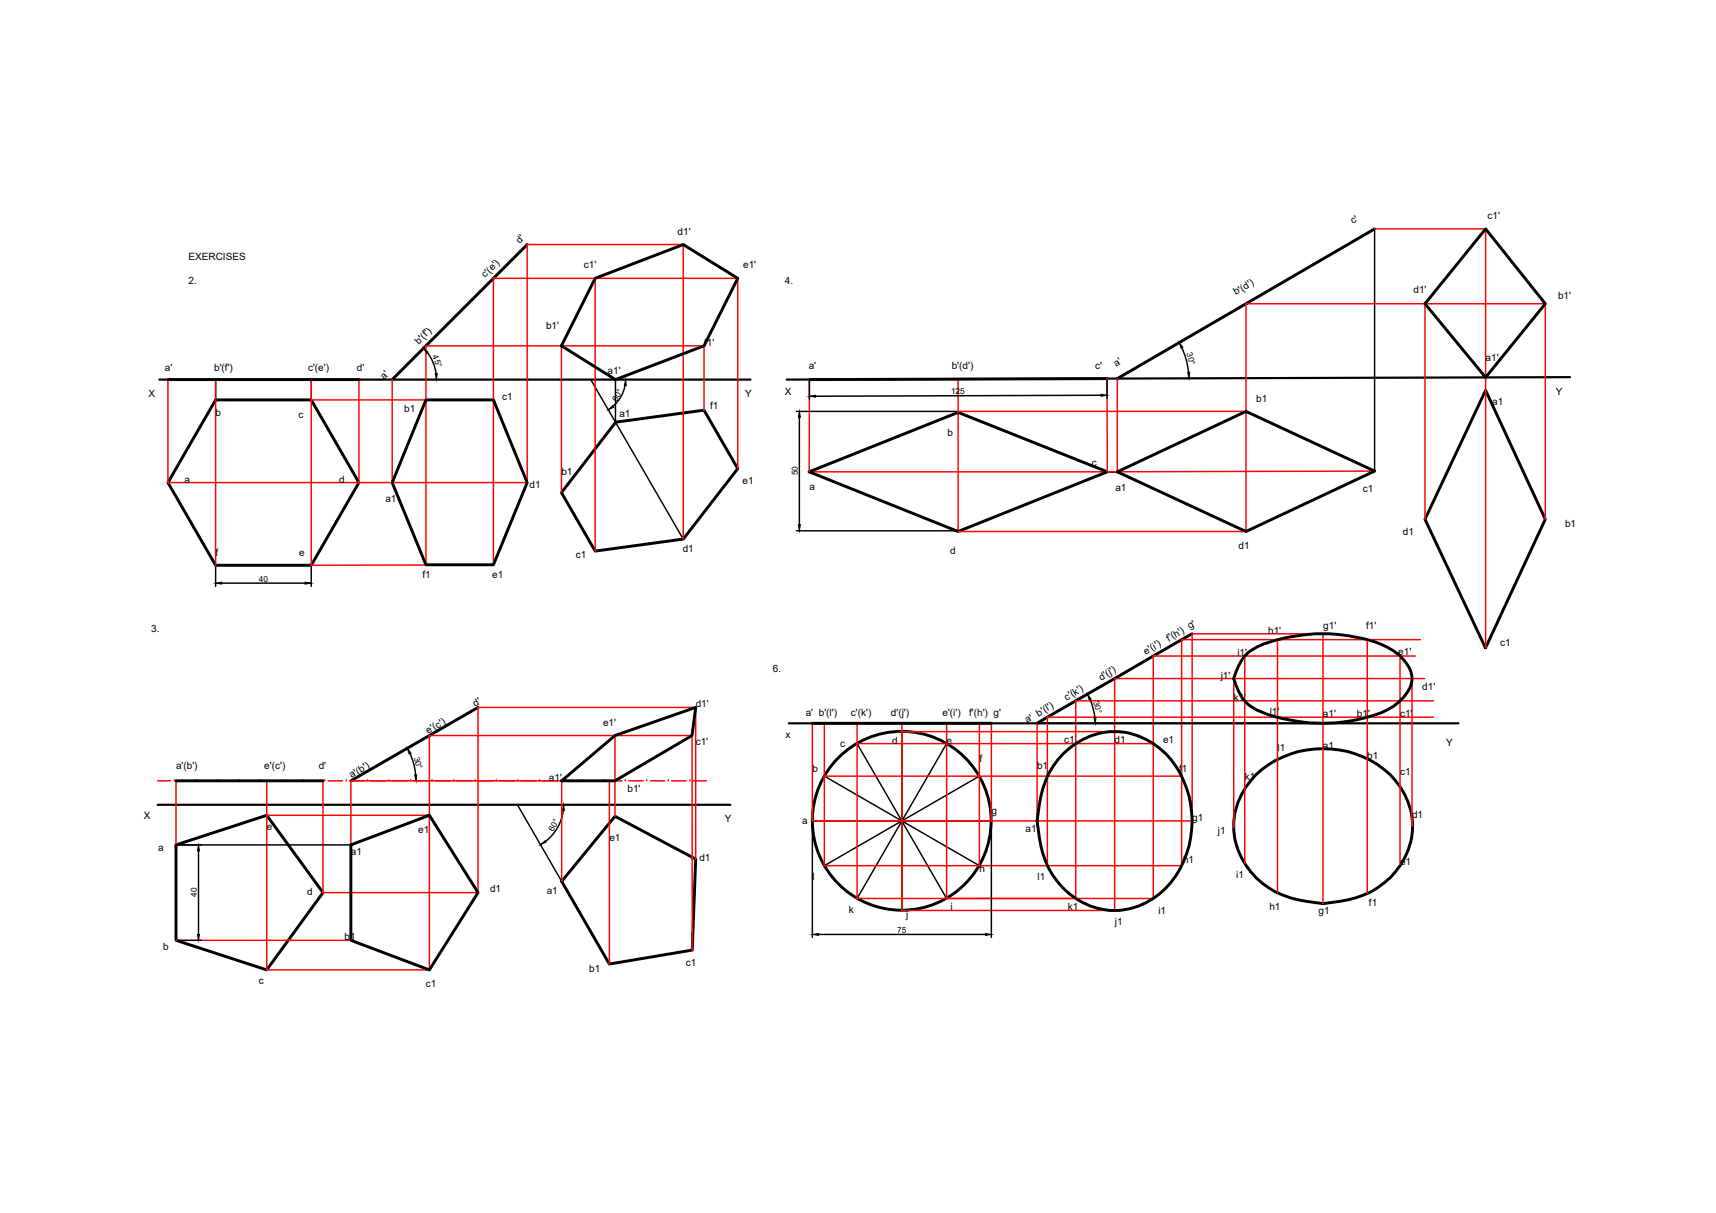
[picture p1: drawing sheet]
<svg xmlns="http://www.w3.org/2000/svg" width="297mm" height="210mm" viewBox="0 0 297 210" stroke-linecap="round" stroke-linejoin="round" font-family="sans-serif">
<!-- layer: Thick Line -->
<path d="M27.6 65.7h102.3M271.8 65.3l-135.6 .4M27.3 139.3h99.1M136.6 125.2h115.9" fill="none" stroke="#000" stroke-width=".38"/>
<g fill="none" stroke="#000" stroke-width=".51">
<path d="M237.9 39.6l-44.5 25.9M257.2 39.6l10.3 13-10.3 12.7-10.5-12.7zM91.3 42.3l-23.4 23.4M103 48.2l15.3-5.9 9.4 5.9-5.8 11.6-15.4 5.9-9.3-5.9zM29.1 65.7h33M37.3 69.2h16.6l8.2 14.3-8.2 14.3h-16.6l-8.2-14.3zM73.7 69.2h11.7l5.9 14.3-5.9 14.2h-11.7l-5.8-14.2zM106.6 73.1l15.3-2.1 5.8 10.1-9.4 12.2-15.3 2.1-5.8-10.2zM191.6 65.5l-51.5 .2M257.2 67.5l10.3 22.4-10.4 22.2-10.4-22.2zM140.1 81.6l25.7-10.2 25.9 10.2-25.9 10.4zM193.4 81.6l22.3-10.4 22.2 10.3-22.2 10.5z"/>
<path d="M206.4 109.7l-26.9 15.5M215.7 113.3a10.6 10.6 0 0 1 5.2-2.5 29 29 0 0 1 18.3 .7 8 8 0 0 1 5.2 5.4 4.9 4.9 0 0 1-1.8 4.1 12.4 12.4 0 0 1-6.7 3.3 29.1 29.1 0 0 1-18.4-1.5 6.9 6.9 0 0 1-3.6-4.2l-.3-1.2a10.5 10.5 0 0 1 2.1-4.1zM30.5 135.1h25.4M82.7 122.4l-22 12.7M97.2 135.1l9.3-7.8 13.9-4.9-.6 4.9-13.3 7.8zM140.6 125.2h31M184 130.5a12.3 12.3 0 0 1 18.8 1 17.2 17.2 0 0 1-1 22.2 12.2 12.2 0 0 1-18.7-1.1 15.5 15.5 0 0 1-3.2-7.7l-.4-2.8a23.8 23.8 0 0 1 2-8.2l1.6-2.4zM217.4 134.1a17.3 17.3 0 0 1 23.3 0 12.2 12.2 0 0 1-1.1 18.7 15.5 15.5 0 0 1-7.8 3.2l-2.8 .4a23.8 23.8 0 0 1-8.2-2 12.8 12.8 0 0 1-7.1-13.6 13.5 13.5 0 0 1 3.7-6.7zM30.5 146.2l15.7-5.1 9.7 13.4-9.7 13.3-15.7-5.1zM60.7 146.2l13.6-5.1 8.4 13.4-8.4 13.3-13.6-5.1zM106.5 141.3l13.9 7.4-.6 15.7-14.3 2.4-8.3-14.3z"/>
<circle cx="156.1" cy="142" r="15.5"/>
</g>
<g fill="none" stroke="#f00" stroke-width=".25">
<path d="M237.9 39.6h19.3v72.5M97.2 59.8h24.7v11.2M97.2 59.8h-23.5v38M97.2 59.8v25.4M103 48.2h24.7v32.9M246.7 52.6h20.8v37.3M29.1 65.7v17.8h62.2v-41.2h27v51M37.3 65.7v32.1M53.9 65.7v32.1l31.5-.1M53.9 69.2h31.5M62.1 65.7v17.8M67.9 65.7v17.8"/>
<path d="M140.1 65.7v15.9h51.6M165.8 71.2h49.9v-18.6h31v37.3M165.8 65.6v26.4h49.9v-20.8M191.6 65.5l.1 16.1M193.4 65.5v16.1M103 95.4v-47.2h-17.6v49.6M237.9 81.5l-46.2 .1M213.6 117.4v25.8M215.5 113.5v35.9M221.1 110.7v43.8M236.7 110.7v43.8M242.3 113.5v36.1"/>
<path d="M244.4 117.4v25.5M245.1 113.5h-45.5v15.2h-13.4v26.8h-37.8v-30.3M245.9 110.7h-41.4v23.6h-23.2v15.5h-38.6v-24.6M246.6 117.4h-53.7v9.2h-37.1M27.3 135.1h2.2M30.2 135.1h.1M30.5 135.1v11.1M30.8 135.1h2.5M33.9 135.1h.1M34.5 135.1h2.5M37.6 135.1h.1M38.2 135.1h2.5"/>
<path d="M41.3 135.1h.1M41.9 135.1h2.5M45 135.1h.1M45.7 135.1h2.5M46.2 135.1v32.7h28.1v-26.7M48.8 135.1h.1M49.4 135.1h2.4M52.5 135.1h.1M53.1 135.1h2.5M55.9 135.1v19.4h26.8v-32.1h37.7v26.3M56.2 135.1h.1M56.8 135.1h2.5"/>
<path d="M59.9 135.1h.1M60.5 135.1h2.5M63.6 135.1h.1M64.2 135.1h2.5M67.3 135.1h.1M68 135.1h2.4M71.1 135.1h.1M71.7 135.1h2.5M74.8 135.1h.1M75.4 135.1h2.5M78.5 135.1h.1M79.1 135.1h2.5"/>
<path d="M82.2 135.1h.1M82.8 135.1h2.5M85.9 135.1h.1M86.6 135.1h2.4M89.6 135.1h.1M90.3 135.1h2.4M93.4 135.1h.1M94 135.1h2.5M97.1 135.1h.1M97.7 135.1h2.5M100.8 135.1h.1M101.4 135.1h2.5"/>
<path d="M104.5 135.1h.1M105.1 135.1h2.5M105.5 135.1v31.7M106.5 127.3h13.3v37.1M108.2 135.1h.1M108.9 135.1h2.4M112 135.1h.1M112.6 135.1h2.4M115.7 135.1h.1M116.3 135.1h2.5M119.4 135.1h.1M120 135.1h2.3"/>
<path d="M140.6 125.2v16.9h38.9v-16.9M156.1 125.2v32.4h36.8v-31M163.9 125.2v30.3h35.7v-26.8M169.5 125.2v24.6M171.6 125.2v16.9M204.5 134.3v15.5h-23.2M248.2 124.1h-66.9v10.2h-38.6M248.2 121.3h-62v7.4h-37.8M46.2 141.1h28.1v-13.8h32.2v14M60.7 146.2v-11.1h36.5v17.4M179.5 142.1h26.9v-32.4h22.6v46.7M30.5 162.7h30.2"/>
</g>
<g fill="none" stroke="#000" stroke-width=".25">
<path d="M237.9 39.6v41.9M37.3 65.7v3.5M53.9 65.7v3.5M74 61l1.1 2 .4 1.6M102.3 65.7l16 27.6M106.5 65.7v7.4M108.2 66.7l-.3 1.2-.6 1-1.2 1.4M137.9 71.2h27.7M138.4 72.2v18.6M140.1 65.9v3.2M190.6 68.4l-49.4 .2M191.6 65.8v3.1"/>
<path d="M204.6 60.2l.8 2.4 .3 1.8M37.3 98.1v3.4M53.9 98.1v3.4M137.9 91.8h27.7M193.4 81.6l-1.7 .1M38.4 100.9h14.4M188.7 119.9l-2.2 1.2M71 130.4l.6 1.8 .3 1.9M89.6 139.3l7.6 13.2M97.2 135.1h8.3M142.7 134.3l26.8 15.5M148.4 128.7l15.5 26.8"/>
<path d="M156.1 126.6v31M163.9 128.7l-15.5 26.8M169.5 134.3l-26.8 15.5M179.5 125.2h49.5M188.7 121l.5 1.5 .3 1.6M30.5 146.2h30.2v16.5M34.4 147.2v14.5M97.5 140.3a8 8 0 0 1-3.1 5.3M140.6 142.1h31M140.6 142.3v19.9M171.6 142.3v19.9M30.7 162.7h4.2"/>
<path d="M141.7 161.7h28.9"/>
</g>
<g fill="#000" stroke="#000" stroke-width=".17">
<path d="M73.3 60.3l.8 .6-.2 .3zM75.3 64.7l.4-.1-.1 1.1zM105.3 70.9l.8-.7 .1 .3zM108.3 65.7l.1 1h-.3zM138.4 71.2l.1 1h-.3zM140.1 68.6l1.1-.2v.3zM190.6 68.2l1 .2-1 .2zM204.1 59.3l.7 .8-.3 .2zM205.6 64.5l.3-.1-.1 1.1zM138.2 90.8h.3l-.1 1zM37.3 100.9l1.1-.2v.4zM52.8 100.7l1.1 .2-1.1 .2z"/>
<path d="M70.5 129.5l.6 .8-.3 .2zM71.8 134.1h.3l-.1 1zM188.2 120.1l.7 .9-.4 .1zM189.3 124.1h.4l-.1 1.1zM34.4 146.2l.1 1h-.3zM93.6 146.2l.7-.7 .2 .2zM97.6 139.3l.1 1h-.3zM34.2 161.7h.3l-.1 1zM140.6 161.7l1.1-.2v.4zM170.6 161.5l1 .2-1 .2z"/>
</g>
<g font-size="1.7">
<text x="117.3" y="40.6">d1'</text>
<text x="234.2" y="38.8" transform="rotate(-29 234.2 38.8)">c'</text>
<text x="257.5" y="38">c1'</text>
<text x="32.6" y="45.1">EXERCISES</text>
<text x="90" y="42.2" transform="rotate(-45 90 42.2)">d'</text>
<text x="101.1" y="46.3">c1'</text>
<text x="128.6" y="46.3">e1'</text>
<text x="32.6" y="49.2">2.</text>
<text x="84" y="48.2" transform="rotate(-45 84 48.2)">c'(e')</text>
<text x="135.9" y="49.2">4.</text>
<text x="213.9" y="51.1" transform="rotate(-30 213.9 51.1)">b'(d')</text>
<text x="244.7" y="50.6">d1'</text>
<text x="269.7" y="51.7">b1'</text>
<text x="72.5" y="59.7" transform="rotate(-45 72.5 59.7)">b'(f')</text>
<text x="94.5" y="56.9">b1'</text>
<text x="121.9" y="59.8">f1'</text>
<text x="28.6" y="64.2">a'</text>
<text x="37.1" y="64.2">b'(f')</text>
<text x="53.3" y="64.2">c'(e')</text>
<text x="61.8" y="64.2">d'</text>
<text x="66.5" y="65.7" transform="rotate(-45 66.5 65.7)">a'</text>
<text x="105.2" y="64.8">a1'</text>
<text x="140" y="63.8">a'</text>
<text x="164.7" y="63.8">b'(d')</text>
<text x="189.6" y="63.8">c'</text>
<text x="193.2" y="63.6" transform="rotate(-32 193.2 63.6)">a'</text>
<text x="257.2" y="62.4">a1'</text>
<text x="25.7" y="68.7">X</text>
<text x="70" y="71.3">b1</text>
<text x="86.9" y="69.2">c1</text>
<text x="122.9" y="70.8">f1</text>
<text x="129" y="68.7">Y</text>
<text x="135.8" y="68.4">X</text>
<text x="217.5" y="69.5">b1</text>
<text x="258.3" y="70.1">a1</text>
<text x="269.3" y="68.3">Y</text>
<text x="37.3" y="72">b</text>
<text x="51.7" y="72.4">c</text>
<text x="107.2" y="72.1">a1</text>
<text x="164" y="75.5">b</text>
<text x="31.9" y="83.5">a</text>
<text x="58.7" y="83.5">d</text>
<text x="97.2" y="82.2">b1</text>
<text x="128.6" y="83.8">e1</text>
<text x="189" y="80.6">c</text>
<text x="66.7" y="86.8">a1</text>
<text x="91.7" y="84.5">d1</text>
<text x="140.1" y="84.8">a</text>
<text x="193.1" y="85">a1</text>
<text x="235.9" y="85.1">c1</text>
<text x="118.2" y="95.5">d1</text>
<text x="164.5" y="95.9">d</text>
<text x="214.4" y="95">d1</text>
<text x="242.9" y="92.6">d1</text>
<text x="270.9" y="91.3">b1</text>
<text x="37.3" y="96.2">f</text>
<text x="51.8" y="96.2">e</text>
<text x="73.1" y="100.1">f1</text>
<text x="85.2" y="100.1">e1</text>
<text x="99.7" y="96.6">c1</text>
<text x="26.2" y="109.4">3.</text>
<text x="198.3" y="113.3" transform="rotate(-30 198.3 113.3)">e'(i')</text>
<text x="202.3" y="111" transform="rotate(-30 202.3 111)">f'(h') g'</text>
<text x="214.2" y="113.5">i1'</text>
<text x="219.5" y="109.7">h1'</text>
<text x="229.1" y="108.9">g1'</text>
<text x="236.5" y="108.9">f1'</text>
<text x="242" y="113.3">e1'</text>
<text x="259.7" y="111.8">c1</text>
<text x="133.8" y="116.3">6.</text>
<text x="190.6" y="117.8" transform="rotate(-30 190.6 117.8)">d'(j')</text>
<text x="211.3" y="117.4">j1'</text>
<text x="246.2" y="119.4">d1'</text>
<text x="82.3" y="122.3" transform="rotate(-30 82.3 122.3)">d'</text>
<text x="104.4" y="125.5">e1'</text>
<text x="120.4" y="122.4">d1'</text>
<text x="139.5" y="123.9">a' b'(l')</text>
<text x="147.3" y="123.9">c'(k')</text>
<text x="154.2" y="123.9">d'(j')</text>
<text x="163.1" y="123.9">e'(i')</text>
<text x="167.8" y="123.9">f'(h') g'</text>
<text x="177.8" y="125.2" transform="rotate(-30 177.8 125.2)">a' b'(l')</text>
<text x="184.6" y="121.3" transform="rotate(-30 184.6 121.3)">c'(k')</text>
<text x="213.6" y="121.3">k1'</text>
<text x="219.8" y="123.7">l1'</text>
<text x="229" y="124.1">a1'</text>
<text x="234.9" y="124.1">b1'</text>
<text x="242.3" y="124.1">c1'</text>
<text x="74.1" y="127" transform="rotate(-30 74.1 127)">e'(c')</text>
<text x="120.4" y="128.9">c1'</text>
<text x="136" y="127.8">x</text>
<text x="145.4" y="129.2">c</text>
<text x="154.5" y="128.7">d</text>
<text x="163.9" y="128.7">e</text>
<text x="169.5" y="131.9">f</text>
<text x="184.2" y="128.6">c1</text>
<text x="192.9" y="128.6">d1</text>
<text x="201.3" y="128.6">e1</text>
<text x="221.1" y="130">l1</text>
<text x="229" y="129.5">a1</text>
<text x="236.7" y="131.3">b1</text>
<text x="250.3" y="129.1">Y</text>
<text x="30.5" y="133.1">a'(b')</text>
<text x="45.8" y="133.1">e'(c')</text>
<text x="55.2" y="133.1">d'</text>
<text x="60.9" y="134.7" transform="rotate(-30 60.9 134.7)">a'(b')</text>
<text x="95" y="135.1">a1'</text>
<text x="108.6" y="137">b1'</text>
<text x="140.6" y="133.6">b</text>
<text x="179.5" y="133">b1</text>
<text x="204.1" y="133.5">f1</text>
<text x="215.5" y="134.9">k1</text>
<text x="242.3" y="134.1">c1</text>
<text x="24.9" y="141.7">X</text>
<text x="46.2" y="143.7">e</text>
<text x="125.5" y="142.2">Y</text>
<text x="138.9" y="142.6">a</text>
<text x="171.6" y="140.8">g</text>
<text x="177.5" y="143.9">a1</text>
<text x="206.4" y="142.1">g1</text>
<text x="244.4" y="141.6">d1</text>
<text x="27.4" y="147.3">a</text>
<text x="60.7" y="148">a1</text>
<text x="72.4" y="144.2">e1</text>
<text x="105.5" y="145.6">e1</text>
<text x="121.1" y="149">d1</text>
<text x="204.8" y="149.3">h1</text>
<text x="210.8" y="144.3">j1</text>
<text x="242.3" y="149.6">e1</text>
<text x="53.2" y="154.8">d</text>
<text x="84.8" y="154.4">d1</text>
<text x="94.6" y="154.7">a1</text>
<text x="140.6" y="152.3">l</text>
<text x="169.5" y="150.9">h</text>
<text x="179.6" y="152.3">l1</text>
<text x="214" y="152">i1</text>
<text x="146.9" y="158">k</text>
<text x="156.9" y="158.9">j</text>
<text x="164.5" y="157.6">i</text>
<text x="184.9" y="157.6">k1</text>
<text x="193" y="160">j1</text>
<text x="200.5" y="158.1">i1</text>
<text x="219.7" y="157.5">h1</text>
<text x="228.2" y="158.2">g1</text>
<text x="237" y="156.8">f1</text>
<text x="28.2" y="164.4">b</text>
<text x="59.6" y="162.7">b1</text>
<text x="118.7" y="167.1">c1</text>
<text x="44.8" y="170.3">c</text>
<text x="73.7" y="170.8">c1</text>
<text x="102" y="168.1">b1</text>
</g>
<g font-size="1.4">
<text x="74.8" y="61.7" transform="rotate(67 74.8 61.7)">45°</text>
<text x="205.4" y="61.2" transform="rotate(75 205.4 61.2)">30°</text>
<text x="106.8" y="69.5" transform="rotate(-59 106.8 69.5)">60°</text>
<text x="164.6" y="68.2" transform="rotate(-1 164.6 68.2)">125</text>
<text x="138.1" y="82.3" transform="rotate(-90 138.1 82.3)">50</text>
<text x="44.8" y="100.7">40</text>
<text x="189.2" y="121.4" transform="rotate(74 189.2 121.4)">30°</text>
<text x="71.6" y="131.1" transform="rotate(74 71.6 131.1)">30°</text>
<text x="95.7" y="144" transform="rotate(-59 95.7 144)">60°</text>
<text x="34.1" y="155.2" transform="rotate(-90 34.1 155.2)">40</text>
<text x="155.3" y="161.4">75</text>
</g>
</svg>
